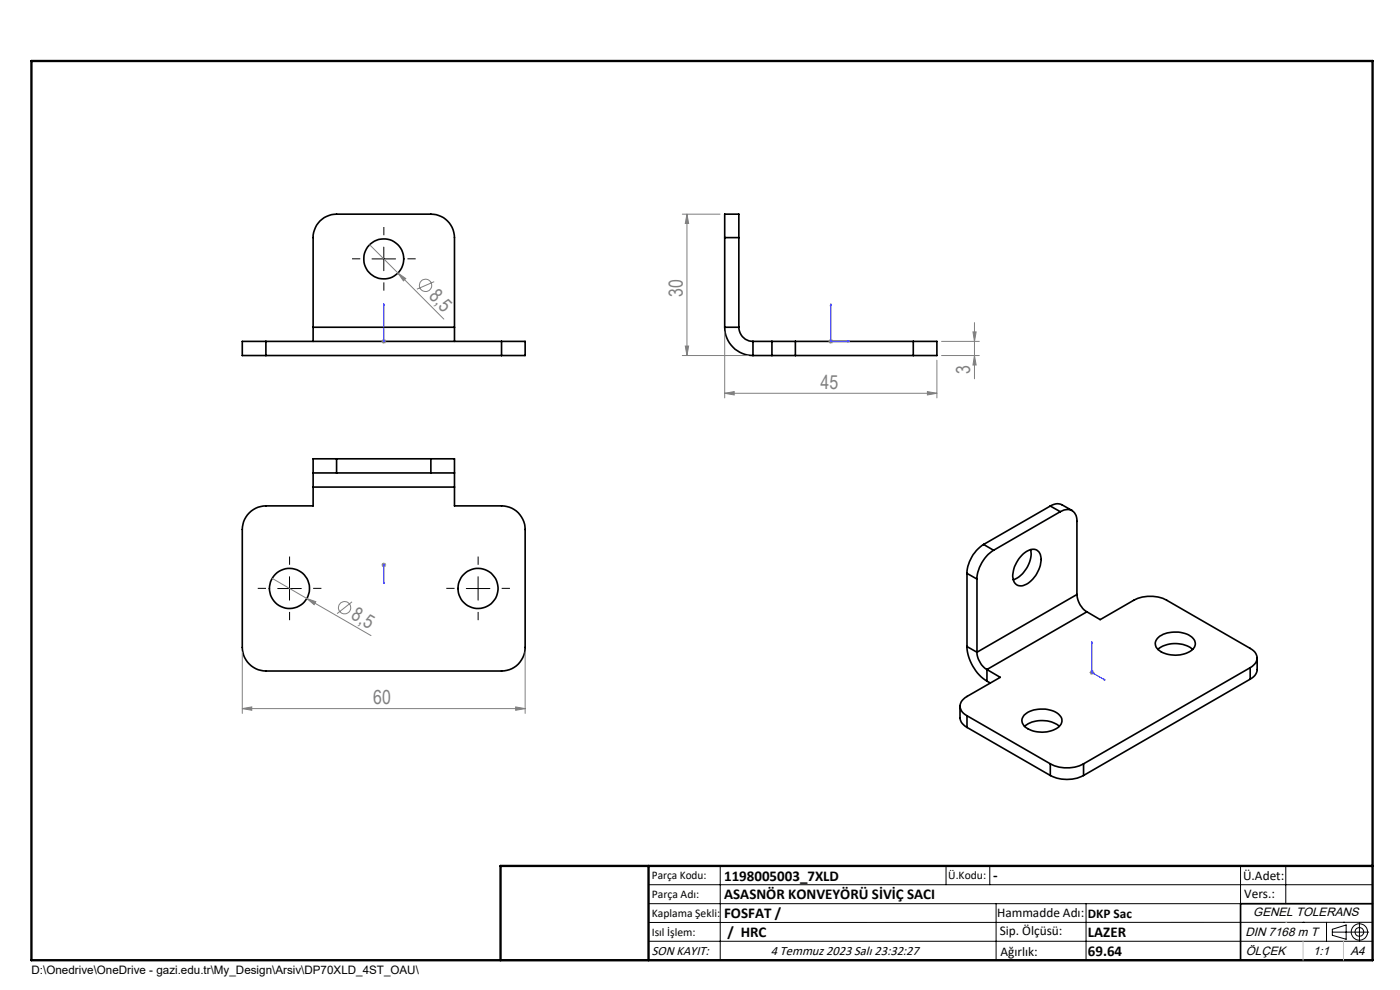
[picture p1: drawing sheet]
<svg xmlns="http://www.w3.org/2000/svg" width="297mm" height="210mm" viewBox="0 0 297 210" stroke-linecap="round" stroke-linejoin="round" font-family="sans-serif">
<g fill="none" stroke="#000" stroke-width=".35">
<path d="M153.7 50.4v-5h3v5M153.7 50.4h3M153.7 50.4v19M156.7 50.4v19M56.4 72.4h-5v3h5M56.4 72.4v3M56.4 72.4h50M56.4 75.4h50M66.4 69.4v3M66.4 69.4v-19a4.9 4.9 0 0 1 5-5h20a5 5 0 0 1 5 5v19M66.4 69.4h30M96.4 69.4v3"/>
<path d="M106.4 72.4h5v3h-5M106.4 72.4v3M153.7 69.4a6 6 0 0 0 6 6M153.7 69.4h3M156.7 69.4a3 3 0 0 0 3 3M159.7 72.4h4.1M159.7 75.4h4.1M159.7 72.4v3M163.8 72.4h4.9M163.8 75.4h4.9M163.8 72.4v3M168.7 72.4h25"/>
<path d="M168.7 75.4h25M168.7 72.4v3M193.7 72.4h5.1v3h-5.1M193.7 72.4v3M71.4 97.3h-5v3M71.4 97.3v3M71.4 97.3h20M91.4 97.3h5v3M91.4 97.3v3M66.4 100.3h5M66.4 100.3v3M66.4 103.3v4h-10a5.1 5.1 0 0 0-5 5v25a5.1 5.1 0 0 0 5 5h50a5 5 0 0 0 5-5v-25a5 5 0 0 0-5-5h-10v-4"/>
<path d="M66.4 103.3h30M71.4 100.3h20M91.4 100.3h5M96.4 100.3v3M208.7 115.5a7.8 7.8 0 0 0-3.6 6.1M208.7 115.5l2.1 1.2M210.8 116.7a7.8 7.8 0 0 0-3.5 6.1M217.1 117.5a2.31 2.31 0 0 1 3.3-.5 4.4 4.4 0 0 1-.4 4.7 4.2 4.2 0 0 1-3.9 2.5 2.12 2.12 0 0 1-1.2-2.7 7.1 7.1 0 0 1 2.2-4zM218.7 116.6a6.1 6.1 0 0 1-3.8 6.4M222.8 107.3l1.2-.4h.7l2.7 1.4M222.8 107.3l2.1 1.2M222.8 107.3l-14.1 8.2"/>
<path d="M224.9 108.5a2.15 2.15 0 0 1 2.5-.2 2.15 2.15 0 0 1 1.1 2.3v15.5M224.9 108.5l-14.1 8.2M205.1 137.2a9.4 9.4 0 0 0 4.3 7.3M205.1 121.6v15.6M205.1 121.6l2.2 1.2M205.1 137.2l2.2 1.2M207.3 138.4a4.8 4.8 0 0 0 2.1 3.6M207.3 122.8v15.6M228.5 126.1a4.8 4.8 0 0 0 2.1 3.7M228.5 126.1l-21.2 12.3M230.6 129.8l2.8 1.6 7.1-4.1a7.8 7.8 0 0 1 7 0l17.7 10.2a2.15 2.15 0 0 1 1.5 2.1 2.15 2.15 0 0 1-1.5 2M230.6 129.8l-21.2 12.2"/>
<path d="M245.5 135.4a6 6 0 0 1 7.5 0 1.82 1.82 0 0 1-.9 3 6.1 6.1 0 0 1-6.6-.8 1.53 1.53 0 0 1 0-2.2zM245.6 137.8a6.1 6.1 0 0 1 7.4 0M266.7 139.6v2.8l-.5 .9-1 .8M203.7 149.8v2.8l.5 .9 .9 .8M205.1 151.8l17.7 10.2M205.1 151.8v2.5M205.1 154.3l17.7 10.2M209.4 142l2.8 1.7-7.1 4a2.14 2.14 0 0 0-.9 3.4l.9 .7M209.4 142v2.5M209.4 144.5l.7 .4M217.2 151.7a6.1 6.1 0 0 1 7.6 0 1.82 1.82 0 0 1-1 3 6.1 6.1 0 0 1-6.6-.8 1.58 1.58 0 0 1 0-2.2zM217.3 154.1a6.1 6.1 0 0 1 7.4 0"/>
<path d="M265.2 141.6l-35.3 20.4M265.2 141.6v2.5M265.2 144.1l-35.3 20.4M222.8 162a7.8 7.8 0 0 0 7.1 0M222.8 164.5a7.8 7.8 0 0 0 7.1 0M222.8 162v2.5M229.9 162v2.5M291.2 191.7h-28v12M106.2 203.7h185"/>
<circle cx="81.4" cy="54.9" r="4.2"/>
<circle cx="61.4" cy="124.8" r="4.3"/>
<circle cx="101.4" cy="124.8" r="4.3"/>
</g>
<g fill="none" stroke="#808080" stroke-width=".21">
<path d="M78.4 51.9l6 6M84.4 57.9l1.7 1.2-.5 .5zM84.4 57.9l9.8 9.8M92.1 59.8l-3.7 1.5M144.7 45.4h8.1M145.7 45.4v30M145.7 45.4l.4 2h-.7zM80.9 72.4h1M81.1 72.1l.7 .7M81.4 71.9v1M81.8 72.1l-.7 .7M144.7 75.4h14"/>
<path d="M145.4 73.4h.7l-.4 2zM153.7 70.4v14M175.8 72.4h.9M175.9 72.1l.7 .7M176.2 71.9v1M176.6 72.1l-.7 .7M198.8 76.4v8M199.7 72.4h8.1M199.7 75.4h8.1M206.4 70.4h.7l-.4 2zM206.7 75.4l.4 2h-.7zM206.7 68.4v12"/>
<path d="M153.7 83.4l2.1-.3v.7zM153.7 83.4h45.1M196.7 83.1l2.1 .3-2.1 .4zM80.9 119.8h1M81.1 119.5l.7 .7M81.4 119.3v1M81.8 119.5l-.7 .7M51.4 138.3v13M57.7 122.7l7.4 4.3M65.1 127l1.9 .6-.4 .7zM65.1 127l13.6 7.8M74.7 127.7l-3.2 2.5"/>
<path d="M111.4 138.3v13M51.4 150.3l2-.3v.7zM51.4 150.3h60M109.4 150l2 .3-2 .4zM231.1 142.7h1.1M231.3 142.3l.7 .7M231.6 142.2v.9M232 142.3l-.7 .7"/>
<circle cx="90.3" cy="60.5" r="1.31"/>
<circle cx="73.1" cy="128.9" r="1.3"/>
</g>
<g fill="none" stroke="#000" stroke-width=".21">
<path d="M78.9 54.9h5M81.4 52.4v5M58.9 124.8h5M61.4 122.3v5M98.9 124.8h5M101.4 122.3v5M137.6 187.7h153.6M137.6 191.7h153.6M137.6 199.7h153.6M152.8 183.7v20M200.7 183.7v4M210 183.7v4"/>
<path d="M211.3 191.7v12M230.4 191.7v12M263.2 183.7v20M272.8 183.7v8M276.4 195.6h.1M281.4 195.6v4.1M282.6 197.7h7.8M282.6 197.1l3-.9v3l-3-.8zM285 195.6h.1M288.4 195.8v3.8M291.2 195.6l-153.6 .1"/>
<circle cx="288.4" cy="197.7" r="1.74"/>
<circle cx="288.4" cy="197.7" r=".93"/>
</g>
<g fill="none" stroke="#00f" stroke-width=".21">
<path d="M81.4 72.3v.2zM81.4 64.4v.4v-.4M81.4 64.4v8M81.4 72.4h.1M176.2 64.4l.2 .4h-.3zM176.2 64.4v8h4M179.8 72.3l.4 .1-.4 .1zM81.4 119.7v.2zM81.4 119.8h.1M81.4 119.8v4M81.4 123.8v-.4v.4M231.6 136.1l.1 .4-.1-.1z"/>
<path d="M231.6 136.1v6.6l2.9 1.6M234.2 144l.3 .3-.3-.1z"/>
</g>
<path d="M76.4 54.9h-1.7M81.4 49.9v-1.7M81.4 59.9v1.8M86.4 54.9h1.8M61.4 119.8v-1.7M101.4 119.8v-1.7M56.4 124.8h-1.7M61.4 129.8v1.8M66.4 124.8h1.8M96.4 124.8h-1.7M101.4 129.8v1.8M106.4 124.8h1.8" fill="none" stroke="#000" stroke-width=".21" stroke-dasharray="15.2 1.3 1.3 1.3" stroke-linecap="butt"/>
<path d="M6.7 12.9h284.5v190.8h-284.5zM137.6 183.7v20M291.2 183.7h-185v20" fill="none" stroke="#000" stroke-width=".5"/>
<path d="M272.8 195.6h.1M276.4 199.7v4M285 199.7v4" fill="none" stroke="#c0c0c0" stroke-width=".21"/>
<g fill="#00f">
<path d="M234.2 144l.3 .3-.3-.1zM231.6 136.1l.1 .4-.1-.1zM81.4 72.3v.2zM81.4 64.4v.4z"/>
<path d="M81.4 123.4v.4zM81.4 119.7v.2z"/>
<path d="M179.8 72.3l.4 .1-.4 .1zM176.2 64.4l.2 .4h-.3z"/>
</g>
<g fill="#808080">
<path d="M84.4 57.9l1.7 1.2-.5 .5z"/>
<path d="M65.1 127l1.9 .6-.4 .7z"/>
<path d="M109.4 150l2 .3-2 .4zM51.4 150.3l2-.3v.7z"/>
<path d="M196.7 83.1l2.1 .3-2.1 .4zM153.7 83.4l2.1-.3v.7z"/>
<path d="M145.4 73.4h.7l-.4 2zM145.7 45.4l.4 2h-.7z"/>
<path d="M206.4 70.4h.7l-.4 2zM206.7 75.4l.4 2h-.7z"/>
</g>
<g font-size="4.1" fill="#808080">
<text x="90.8" y="63" transform="rotate(45 90.8 63)">8,5</text>
<text x="144.8" y="63" transform="rotate(-90 144.8 63)">30</text>
<text x="174.1" y="82.5">45</text>
<text x="205.8" y="79.4" transform="rotate(-90 205.8 79.4)">3</text>
<text x="74.3" y="131.2" transform="rotate(30 74.3 131.2)">8,5</text>
<text x="79.2" y="149.4">60</text>
</g>
<g font-size="3.2">
<text x="153.6" y="186.8">1198005003_7XLD</text>
<text x="153.6" y="190.8">ASASNÖR KONVEYÖRÜ SİVİÇ SACI</text>
<text x="210.7" y="186.6">-</text>
<text x="153.6" y="194.8">FOSFAT /</text>
<text x="154.3" y="198.8">/ HRC</text>
<text x="230.8" y="198.7">LAZER</text>
<text x="230.8" y="202.8">69.64</text>
</g>
<g font-size="2.8">
<text x="263.7" y="186.7">Ü.Adet:</text>
<text x="263.9" y="190.5">Vers.:</text>
<text x="211.5" y="194.5">Hammadde Adı:</text>
<text x="230.8" y="194.7">DKP Sac</text>
<text x="138.3" y="202.6">SON KAYIT:</text>
<text x="163.5" y="202.6">4 Temmuz 2023 Salı 23:32:27</text>
<text x="212.1" y="198.4">Sip. Ölçüsü:</text>
<text x="212.2" y="202.7">Ağırlık:</text>
</g>
<g font-size="2.6">
<text x="265.9" y="194.4">GENEL TOLERANS</text>
<text x="264.2" y="198.5">DIN 7168 m T</text>
<text x="264.3" y="202.6">ÖLÇEK</text>
<text x="278.5" y="202.6">1:1</text>
<text x="286.5" y="202.6">A4</text>
</g>
<g font-size="2.5">
<text x="138.3" y="186.4">Parça Kodu:</text>
<text x="138.3" y="190.5">Parça Adı:</text>
<text x="201.2" y="186.5">Ü.Kodu:</text>
<text x="138.3" y="194.5">Kaplama Şekli:</text>
<text x="138.3" y="198.6">Isıl İşlem:</text>
<text x="6.7" y="206.7">D:\Onedrive\OneDrive - gazi.edu.tr\My_Design\Arsiv\DP70XLD_4ST_OAU\</text>
</g>
</svg>
